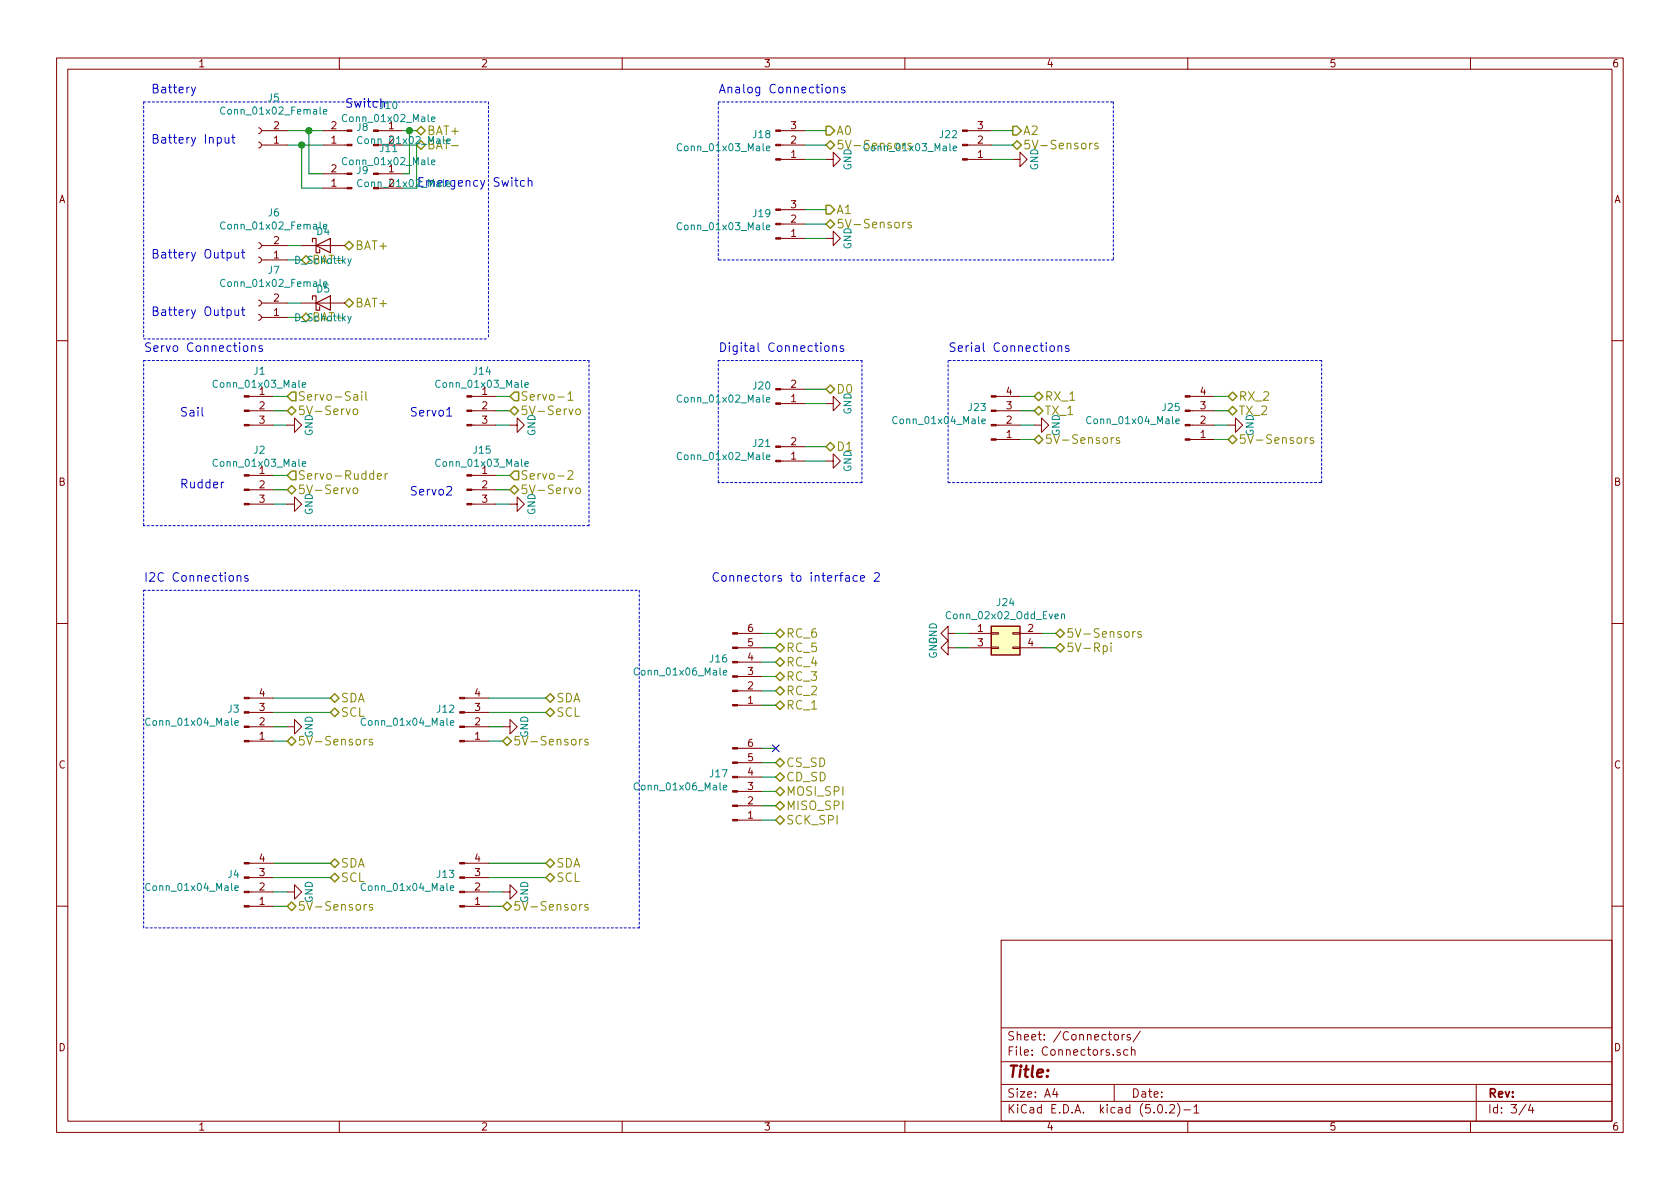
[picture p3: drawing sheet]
EESchema Schematic File Version 4
LIBS:Arduino Interface-cache
EELAYER 26 0
EELAYER END
$Descr A4 11693 8268
encoding utf-8
Sheet 3 4
Title ""
Date ""
Rev ""
Comp ""
Comment1 ""
Comment2 ""
Comment3 ""
Comment4 ""
$EndDescr
Text HLabel 2900 900  2    60   BiDi ~ 0
BAT+
Text HLabel 2900 1000 2    60   BiDi ~ 0
BAT-
Wire Wire Line
	2800 1000 2900 1000
Wire Wire Line
	2900 900  2850 900 
Text HLabel 2400 1700 2    60   BiDi ~ 0
BAT+
Text HLabel 2100 1800 2    60   BiDi ~ 0
BAT-
Wire Wire Line
	2100 1700 2000 1700
Wire Wire Line
	2100 1800 2000 1800
Text HLabel 2400 2100 2    60   BiDi ~ 0
BAT+
Text HLabel 2100 2200 2    60   BiDi ~ 0
BAT-
Wire Wire Line
	2100 2100 2000 2100
Wire Wire Line
	2100 2200 2000 2200
Text HLabel 2000 2750 2    60   Input ~ 0
Servo-Sail
Wire Wire Line
	1900 2750 2000 2750
Wire Wire Line
	2000 2850 1900 2850
Wire Wire Line
	1900 2950 2000 2950
$Comp
L power:GND #PWR08
U 1 1
P 2000 2950
F 0 "#PWR08" H 2000 2700 50  0001 C CNN
F 1 "GND" H 2000 2800 50  0000 C CNN
F 2 "" H 2000 2950 50  0001 C CNN
F 3 "" H 2000 2950 50  0001 C CNN
	1    2000 2950
	0    -1   -1   0   
$EndComp
Text HLabel 2000 2850 2    60   BiDi ~ 0
5V-Servo
Text HLabel 2000 3300 2    60   Input ~ 0
Servo-Rudder
Wire Wire Line
	1900 3300 2000 3300
Wire Wire Line
	2000 3400 1900 3400
Wire Wire Line
	1900 3500 2000 3500
$Comp
L power:GND #PWR09
U 1 1
P 2000 3500
F 0 "#PWR09" H 2000 3250 50  0001 C CNN
F 1 "GND" H 2000 3350 50  0000 C CNN
F 2 "" H 2000 3500 50  0001 C CNN
F 3 "" H 2000 3500 50  0001 C CNN
	1    2000 3500
	0    -1   -1   0   
$EndComp
Text HLabel 2000 3400 2    60   BiDi ~ 0
5V-Servo
Text HLabel 3550 2750 2    60   Input ~ 0
Servo-1
Wire Wire Line
	3450 2750 3550 2750
Wire Wire Line
	3550 2850 3450 2850
Wire Wire Line
	3450 2950 3550 2950
$Comp
L power:GND #PWR010
U 1 1
P 3550 2950
F 0 "#PWR010" H 3550 2700 50  0001 C CNN
F 1 "GND" H 3550 2800 50  0000 C CNN
F 2 "" H 3550 2950 50  0001 C CNN
F 3 "" H 3550 2950 50  0001 C CNN
	1    3550 2950
	0    -1   -1   0   
$EndComp
Text HLabel 3550 2850 2    60   BiDi ~ 0
5V-Servo
Text HLabel 3550 3300 2    60   Input ~ 0
Servo-2
Wire Wire Line
	3450 3300 3550 3300
Wire Wire Line
	3550 3400 3450 3400
Wire Wire Line
	3450 3500 3550 3500
$Comp
L power:GND #PWR011
U 1 1
P 3550 3500
F 0 "#PWR011" H 3550 3250 50  0001 C CNN
F 1 "GND" H 3550 3350 50  0000 C CNN
F 2 "" H 3550 3500 50  0001 C CNN
F 3 "" H 3550 3500 50  0001 C CNN
	1    3550 3500
	0    -1   -1   0   
$EndComp
Text HLabel 3550 3400 2    60   BiDi ~ 0
5V-Servo
Text Notes 1050 1000 0    60   ~ 0
Battery Input
Text Notes 1050 1800 0    60   ~ 0
Battery Output
Text Notes 1050 2200 0    60   ~ 0
Battery Output
Text Notes 1000 2450 0    60   ~ 0
Servo Connections
Wire Notes Line
	1000 2500 4100 2500
Wire Notes Line
	4100 2500 4100 3650
Wire Notes Line
	4100 3650 1000 3650
Wire Notes Line
	1000 3650 1000 2500
Text HLabel 2300 4850 2    60   BiDi ~ 0
SDA
Text HLabel 2300 4950 2    60   BiDi ~ 0
SCL
$Comp
L power:GND #PWR012
U 1 1
P 2000 5050
F 0 "#PWR012" H 2000 4800 50  0001 C CNN
F 1 "GND" H 2000 4900 50  0000 C CNN
F 2 "" H 2000 5050 50  0001 C CNN
F 3 "" H 2000 5050 50  0001 C CNN
	1    2000 5050
	0    -1   -1   0   
$EndComp
Wire Wire Line
	1900 4850 2300 4850
Wire Wire Line
	1900 4950 2300 4950
Wire Wire Line
	2000 5050 1900 5050
Wire Wire Line
	1900 5150 2000 5150
Text HLabel 2000 5150 2    60   BiDi ~ 0
5V-Sensors
Text HLabel 3800 4850 2    60   BiDi ~ 0
SDA
Text HLabel 3800 4950 2    60   BiDi ~ 0
SCL
$Comp
L power:GND #PWR013
U 1 1
P 3500 5050
F 0 "#PWR013" H 3500 4800 50  0001 C CNN
F 1 "GND" H 3500 4900 50  0000 C CNN
F 2 "" H 3500 5050 50  0001 C CNN
F 3 "" H 3500 5050 50  0001 C CNN
	1    3500 5050
	0    -1   -1   0   
$EndComp
Wire Wire Line
	3400 4850 3800 4850
Wire Wire Line
	3400 4950 3800 4950
Wire Wire Line
	3500 5050 3400 5050
Wire Wire Line
	3400 5150 3500 5150
Text HLabel 3500 5150 2    60   BiDi ~ 0
5V-Sensors
Text HLabel 2300 6000 2    60   BiDi ~ 0
SDA
Text HLabel 2300 6100 2    60   BiDi ~ 0
SCL
$Comp
L power:GND #PWR014
U 1 1
P 2000 6200
F 0 "#PWR014" H 2000 5950 50  0001 C CNN
F 1 "GND" H 2000 6050 50  0000 C CNN
F 2 "" H 2000 6200 50  0001 C CNN
F 3 "" H 2000 6200 50  0001 C CNN
	1    2000 6200
	0    -1   -1   0   
$EndComp
Wire Wire Line
	1900 6000 2300 6000
Wire Wire Line
	1900 6100 2300 6100
Wire Wire Line
	2000 6200 1900 6200
Wire Wire Line
	1900 6300 2000 6300
Text HLabel 2000 6300 2    60   BiDi ~ 0
5V-Sensors
Text HLabel 3800 6000 2    60   BiDi ~ 0
SDA
Text HLabel 3800 6100 2    60   BiDi ~ 0
SCL
$Comp
L power:GND #PWR015
U 1 1
P 3500 6200
F 0 "#PWR015" H 3500 5950 50  0001 C CNN
F 1 "GND" H 3500 6050 50  0000 C CNN
F 2 "" H 3500 6200 50  0001 C CNN
F 3 "" H 3500 6200 50  0001 C CNN
	1    3500 6200
	0    -1   -1   0   
$EndComp
Wire Wire Line
	3400 6000 3800 6000
Wire Wire Line
	3400 6100 3800 6100
Wire Wire Line
	3500 6200 3400 6200
Wire Wire Line
	3400 6300 3500 6300
Text HLabel 3500 6300 2    60   BiDi ~ 0
5V-Sensors
Wire Notes Line
	1000 4100 4450 4100
Wire Notes Line
	4450 4100 4450 6450
Wire Notes Line
	4450 6450 1000 6450
Wire Notes Line
	1000 6450 1000 4100
Text Notes 1000 4050 0    60   ~ 0
I2C Connections
Text Notes 1250 2900 0    60   ~ 0
Sail
Text Notes 1250 3400 0    60   ~ 0
Rudder
Text Notes 2850 2900 0    60   ~ 0
Servo1
Text Notes 2850 3450 0    60   ~ 0
Servo2
Text HLabel 5750 900  2    60   Output ~ 0
A0
Text HLabel 5750 1000 2    60   BiDi ~ 0
5V-Sensors
$Comp
L power:GND #PWR016
U 1 1
P 5750 1100
F 0 "#PWR016" H 5750 850 50  0001 C CNN
F 1 "GND" H 5750 950 50  0000 C CNN
F 2 "" H 5750 1100 50  0001 C CNN
F 3 "" H 5750 1100 50  0001 C CNN
	1    5750 1100
	0    -1   -1   0   
$EndComp
Wire Wire Line
	5750 900  5600 900 
Wire Wire Line
	5600 1000 5750 1000
Wire Wire Line
	5750 1100 5600 1100
Text HLabel 5750 1450 2    60   Output ~ 0
A1
Text HLabel 5750 1550 2    60   BiDi ~ 0
5V-Sensors
$Comp
L power:GND #PWR017
U 1 1
P 5750 1650
F 0 "#PWR017" H 5750 1400 50  0001 C CNN
F 1 "GND" H 5750 1500 50  0000 C CNN
F 2 "" H 5750 1650 50  0001 C CNN
F 3 "" H 5750 1650 50  0001 C CNN
	1    5750 1650
	0    -1   -1   0   
$EndComp
Wire Wire Line
	5750 1450 5600 1450
Wire Wire Line
	5600 1550 5750 1550
Wire Wire Line
	5750 1650 5600 1650
Text HLabel 7050 900  2    60   Output ~ 0
A2
Text HLabel 7050 1000 2    60   BiDi ~ 0
5V-Sensors
$Comp
L power:GND #PWR018
U 1 1
P 7050 1100
F 0 "#PWR018" H 7050 850 50  0001 C CNN
F 1 "GND" H 7050 950 50  0000 C CNN
F 2 "" H 7050 1100 50  0001 C CNN
F 3 "" H 7050 1100 50  0001 C CNN
	1    7050 1100
	0    -1   -1   0   
$EndComp
Wire Wire Line
	7050 900  6900 900 
Wire Wire Line
	6900 1000 7050 1000
Wire Wire Line
	7050 1100 6900 1100
Wire Notes Line
	5000 700  7750 700 
Wire Notes Line
	7750 700  7750 1800
Wire Notes Line
	7750 1800 5000 1800
Wire Notes Line
	5000 1800 5000 700 
Text Notes 5000 650  0    60   ~ 0
Analog Connections
Wire Notes Line
	1000 700  3400 700 
Wire Notes Line
	3400 700  3400 2350
Wire Notes Line
	1000 700  1000 2350
Text Notes 1050 650  0    60   ~ 0
Battery
Text HLabel 5750 2700 2    60   BiDi ~ 0
D0
$Comp
L power:GND #PWR019
U 1 1
P 5750 2800
F 0 "#PWR019" H 5750 2550 50  0001 C CNN
F 1 "GND" H 5750 2650 50  0000 C CNN
F 2 "" H 5750 2800 50  0001 C CNN
F 3 "" H 5750 2800 50  0001 C CNN
	1    5750 2800
	0    -1   -1   0   
$EndComp
Wire Wire Line
	5750 2700 5600 2700
Wire Wire Line
	5600 2800 5750 2800
Text HLabel 5750 3100 2    60   BiDi ~ 0
D1
$Comp
L power:GND #PWR020
U 1 1
P 5750 3200
F 0 "#PWR020" H 5750 2950 50  0001 C CNN
F 1 "GND" H 5750 3050 50  0000 C CNN
F 2 "" H 5750 3200 50  0001 C CNN
F 3 "" H 5750 3200 50  0001 C CNN
	1    5750 3200
	0    -1   -1   0   
$EndComp
Wire Wire Line
	5750 3100 5600 3100
Wire Wire Line
	5600 3200 5750 3200
Wire Notes Line
	5000 2500 6000 2500
Wire Notes Line
	6000 2500 6000 3350
Wire Notes Line
	6000 3350 5000 3350
Wire Notes Line
	5000 3350 5000 2500
Text Notes 5000 2450 0    60   ~ 0
Digital Connections
$Comp
L power:GND #PWR021
U 1 1
P 7200 2950
F 0 "#PWR021" H 7200 2700 50  0001 C CNN
F 1 "GND" H 7200 2800 50  0000 C CNN
F 2 "" H 7200 2950 50  0001 C CNN
F 3 "" H 7200 2950 50  0001 C CNN
	1    7200 2950
	0    -1   -1   0   
$EndComp
Text HLabel 7200 3050 2    60   BiDi ~ 0
5V-Sensors
Text HLabel 7200 2850 2    60   BiDi ~ 0
TX_1
Text HLabel 7200 2750 2    60   BiDi ~ 0
RX_1
Wire Wire Line
	7200 2750 7100 2750
Wire Wire Line
	7100 2850 7200 2850
Wire Wire Line
	7200 2950 7100 2950
Wire Wire Line
	7100 3050 7200 3050
$Comp
L power:GND #PWR022
U 1 1
P 8550 2950
F 0 "#PWR022" H 8550 2700 50  0001 C CNN
F 1 "GND" H 8550 2800 50  0000 C CNN
F 2 "" H 8550 2950 50  0001 C CNN
F 3 "" H 8550 2950 50  0001 C CNN
	1    8550 2950
	0    -1   -1   0   
$EndComp
Text HLabel 8550 3050 2    60   BiDi ~ 0
5V-Sensors
Text HLabel 8550 2850 2    60   BiDi ~ 0
TX_2
Text HLabel 8550 2750 2    60   BiDi ~ 0
RX_2
Wire Wire Line
	8550 2750 8450 2750
Wire Wire Line
	8450 2850 8550 2850
Wire Wire Line
	8550 2950 8450 2950
Wire Wire Line
	8450 3050 8550 3050
Wire Notes Line
	6600 2500 6600 3350
Wire Notes Line
	6600 3350 9200 3350
Wire Notes Line
	9200 3350 9200 2500
Wire Notes Line
	9200 2500 6600 2500
Text Notes 6600 2450 0    60   ~ 0
Serial Connections
Wire Wire Line
	2250 900  2150 900 
Wire Wire Line
	2000 1000 2100 1000
Text Notes 2400 750  0    60   ~ 0
Switch
Wire Wire Line
	2150 900  2150 1200
Wire Wire Line
	2150 1200 2250 1200
Connection ~ 2150 900 
Wire Wire Line
	2100 1000 2100 1300
Wire Wire Line
	2100 1300 2250 1300
Connection ~ 2100 1000
Wire Wire Line
	2850 900  2850 1200
Wire Wire Line
	2850 1200 2800 1200
Connection ~ 2850 900 
Wire Wire Line
	2800 1300 2900 1300
Wire Wire Line
	2900 1300 2900 1000
Text Notes 2900 1300 0    60   ~ 0
Emergency Switch
Text Notes 4950 4050 0    60   ~ 0
Connectors to interface 2
Text HLabel 5400 4900 2    60   BiDi ~ 0
RC_1
Text HLabel 5400 4800 2    60   BiDi ~ 0
RC_2
Text HLabel 5400 4700 2    60   BiDi ~ 0
RC_3
Text HLabel 5400 4600 2    60   BiDi ~ 0
RC_4
Text HLabel 5400 4500 2    60   BiDi ~ 0
RC_5
Text HLabel 5400 4400 2    60   BiDi ~ 0
RC_6
Wire Wire Line
	5400 4400 5300 4400
Wire Wire Line
	5300 4500 5400 4500
Wire Wire Line
	5400 4600 5300 4600
Wire Wire Line
	5300 4700 5400 4700
Wire Wire Line
	5400 4800 5300 4800
Wire Wire Line
	5300 4900 5400 4900
Text HLabel 5400 5700 2    60   BiDi ~ 0
SCK_SPI
Text HLabel 5400 5600 2    60   BiDi ~ 0
MISO_SPI
Text HLabel 5400 5500 2    60   BiDi ~ 0
MOSI_SPI
Text HLabel 5400 5400 2    60   BiDi ~ 0
CD_SD
Text HLabel 5400 5300 2    60   BiDi ~ 0
CS_SD
Wire Wire Line
	5400 5200 5300 5200
Wire Wire Line
	5300 5300 5400 5300
Wire Wire Line
	5400 5400 5300 5400
Wire Wire Line
	5300 5500 5400 5500
Wire Wire Line
	5400 5600 5300 5600
Wire Wire Line
	5300 5700 5400 5700
Text HLabel 7350 4400 2    60   BiDi ~ 0
5V-Sensors
Text HLabel 7350 4500 2    60   BiDi ~ 0
5V-Rpi
$Comp
L power:GND #PWR023
U 1 1
P 6650 4400
F 0 "#PWR023" H 6650 4150 50  0001 C CNN
F 1 "GND" H 6650 4250 50  0000 C CNN
F 2 "" H 6650 4400 50  0001 C CNN
F 3 "" H 6650 4400 50  0001 C CNN
	1    6650 4400
	0    1    1    0   
$EndComp
$Comp
L power:GND #PWR024
U 1 1
P 6650 4500
F 0 "#PWR024" H 6650 4250 50  0001 C CNN
F 1 "GND" H 6650 4350 50  0000 C CNN
F 2 "" H 6650 4500 50  0001 C CNN
F 3 "" H 6650 4500 50  0001 C CNN
	1    6650 4500
	0    1    1    0   
$EndComp
Wire Wire Line
	7350 4400 7250 4400
Wire Wire Line
	7250 4500 7350 4500
Wire Wire Line
	6750 4400 6650 4400
Wire Wire Line
	6650 4500 6750 4500
NoConn ~ 5400 5200
$Comp
L Device:D_Schottky D4
U 1 1
P 2250 1700
F 0 "D4" H 2250 1800 50  0000 C CNN
F 1 "D_Schottky" H 2250 1600 50  0000 C CNN
F 2 "Diode_THT:D_5W_P10.16mm_Horizontal" H 2250 1700 50  0001 C CNN
F 3 "" H 2250 1700 50  0001 C CNN
	1    2250 1700
	1    0    0    -1  
$EndComp
Wire Notes Line
	1000 2350 3400 2350
$Comp
L Device:D_Schottky D5
U 1 1
P 2250 2100
F 0 "D5" H 2250 2200 50  0000 C CNN
F 1 "D_Schottky" H 2250 2000 50  0000 C CNN
F 2 "Diode_THT:D_5W_P10.16mm_Horizontal" H 2250 2100 50  0001 C CNN
F 3 "" H 2250 2100 50  0001 C CNN
	1    2250 2100
	1    0    0    -1  
$EndComp
Wire Wire Line
	2150 900  2000 900 
Wire Wire Line
	2100 1000 2250 1000
Wire Wire Line
	2850 900  2800 900 
$Comp
L Connector:Conn_01x03_Male J14
U 1 1
P 3250 2850
F 0 "J14" H 3356 3128 50  0000 C CNN
F 1 "Conn_01x03_Male" H 3356 3037 50  0000 C CNN
F 2 "Connector_PinHeader_2.54mm:PinHeader_1x03_P2.54mm_Horizontal" H 3250 2850 50  0001 C CNN
F 3 "~" H 3250 2850 50  0001 C CNN
	1    3250 2850
	1    0    0    -1  
$EndComp
$Comp
L Connector:Conn_01x03_Male J15
U 1 1
P 3250 3400
F 0 "J15" H 3356 3678 50  0000 C CNN
F 1 "Conn_01x03_Male" H 3356 3587 50  0000 C CNN
F 2 "Connector_PinHeader_2.54mm:PinHeader_1x03_P2.54mm_Horizontal" H 3250 3400 50  0001 C CNN
F 3 "~" H 3250 3400 50  0001 C CNN
	1    3250 3400
	1    0    0    -1  
$EndComp
$Comp
L Connector:Conn_01x03_Male J2
U 1 1
P 1700 3400
F 0 "J2" H 1806 3678 50  0000 C CNN
F 1 "Conn_01x03_Male" H 1806 3587 50  0000 C CNN
F 2 "Connector_PinHeader_2.54mm:PinHeader_1x03_P2.54mm_Horizontal" H 1700 3400 50  0001 C CNN
F 3 "~" H 1700 3400 50  0001 C CNN
	1    1700 3400
	1    0    0    -1  
$EndComp
$Comp
L Connector:Conn_01x03_Male J1
U 1 1
P 1700 2850
F 0 "J1" H 1806 3128 50  0000 C CNN
F 1 "Conn_01x03_Male" H 1806 3037 50  0000 C CNN
F 2 "Connector_PinHeader_2.54mm:PinHeader_1x03_P2.54mm_Horizontal" H 1700 2850 50  0001 C CNN
F 3 "~" H 1700 2850 50  0001 C CNN
	1    1700 2850
	1    0    0    -1  
$EndComp
$Comp
L Connector:Conn_01x03_Male J18
U 1 1
P 5400 1000
F 0 "J18" H 5372 930 50  0000 R CNN
F 1 "Conn_01x03_Male" H 5372 1021 50  0000 R CNN
F 2 "Connector_JST:JST_PH_S3B-PH-K_1x03_P2.00mm_Horizontal" H 5400 1000 50  0001 C CNN
F 3 "~" H 5400 1000 50  0001 C CNN
	1    5400 1000
	1    0    0    1   
$EndComp
$Comp
L Connector:Conn_01x03_Male J19
U 1 1
P 5400 1550
F 0 "J19" H 5372 1480 50  0000 R CNN
F 1 "Conn_01x03_Male" H 5372 1571 50  0000 R CNN
F 2 "Connector_JST:JST_PH_S3B-PH-K_1x03_P2.00mm_Horizontal" H 5400 1550 50  0001 C CNN
F 3 "~" H 5400 1550 50  0001 C CNN
	1    5400 1550
	1    0    0    1   
$EndComp
$Comp
L Connector:Conn_01x03_Male J22
U 1 1
P 6700 1000
F 0 "J22" H 6672 930 50  0000 R CNN
F 1 "Conn_01x03_Male" H 6672 1021 50  0000 R CNN
F 2 "Connector_JST:JST_PH_S3B-PH-K_1x03_P2.00mm_Horizontal" H 6700 1000 50  0001 C CNN
F 3 "~" H 6700 1000 50  0001 C CNN
	1    6700 1000
	1    0    0    1   
$EndComp
$Comp
L Connector:Conn_01x02_Female J5
U 1 1
P 1800 1000
F 0 "J5" H 1694 675 50  0000 C CNN
F 1 "Conn_01x02_Female" H 1694 766 50  0000 C CNN
F 2 "Sailboat:BAT-CONN" H 1800 1000 50  0001 C CNN
F 3 "~" H 1800 1000 50  0001 C CNN
	1    1800 1000
	-1   0    0    1   
$EndComp
$Comp
L Connector:Conn_01x02_Female J6
U 1 1
P 1800 1800
F 0 "J6" H 1694 1475 50  0000 C CNN
F 1 "Conn_01x02_Female" H 1694 1566 50  0000 C CNN
F 2 "Sailboat:BAT-CONN" H 1800 1800 50  0001 C CNN
F 3 "~" H 1800 1800 50  0001 C CNN
	1    1800 1800
	-1   0    0    1   
$EndComp
$Comp
L Connector:Conn_01x02_Female J7
U 1 1
P 1800 2200
F 0 "J7" H 1694 1875 50  0000 C CNN
F 1 "Conn_01x02_Female" H 1694 1966 50  0000 C CNN
F 2 "Sailboat:BAT-CONN" H 1800 2200 50  0001 C CNN
F 3 "~" H 1800 2200 50  0001 C CNN
	1    1800 2200
	-1   0    0    1   
$EndComp
$Comp
L Connector:Conn_01x02_Male J20
U 1 1
P 5400 2800
F 0 "J20" H 5372 2680 50  0000 R CNN
F 1 "Conn_01x02_Male" H 5372 2771 50  0000 R CNN
F 2 "Connector_JST:JST_PH_S2B-PH-K_1x02_P2.00mm_Horizontal" H 5400 2800 50  0001 C CNN
F 3 "~" H 5400 2800 50  0001 C CNN
	1    5400 2800
	1    0    0    1   
$EndComp
$Comp
L Connector:Conn_01x04_Male J12
U 1 1
P 3200 5050
F 0 "J12" H 3172 4930 50  0000 R CNN
F 1 "Conn_01x04_Male" H 3172 5021 50  0000 R CNN
F 2 "Connector_JST:JST_PH_S4B-PH-K_1x04_P2.00mm_Horizontal" H 3200 5050 50  0001 C CNN
F 3 "~" H 3200 5050 50  0001 C CNN
	1    3200 5050
	1    0    0    1   
$EndComp
$Comp
L Connector:Conn_01x04_Male J13
U 1 1
P 3200 6200
F 0 "J13" H 3172 6080 50  0000 R CNN
F 1 "Conn_01x04_Male" H 3172 6171 50  0000 R CNN
F 2 "Connector_JST:JST_PH_S4B-PH-K_1x04_P2.00mm_Horizontal" H 3200 6200 50  0001 C CNN
F 3 "~" H 3200 6200 50  0001 C CNN
	1    3200 6200
	1    0    0    1   
$EndComp
$Comp
L Connector:Conn_01x04_Male J4
U 1 1
P 1700 6200
F 0 "J4" H 1672 6080 50  0000 R CNN
F 1 "Conn_01x04_Male" H 1672 6171 50  0000 R CNN
F 2 "Connector_JST:JST_PH_S4B-PH-K_1x04_P2.00mm_Horizontal" H 1700 6200 50  0001 C CNN
F 3 "~" H 1700 6200 50  0001 C CNN
	1    1700 6200
	1    0    0    1   
$EndComp
$Comp
L Connector:Conn_01x04_Male J3
U 1 1
P 1700 5050
F 0 "J3" H 1672 4930 50  0000 R CNN
F 1 "Conn_01x04_Male" H 1672 5021 50  0000 R CNN
F 2 "Connector_JST:JST_PH_S4B-PH-K_1x04_P2.00mm_Horizontal" H 1700 5050 50  0001 C CNN
F 3 "~" H 1700 5050 50  0001 C CNN
	1    1700 5050
	1    0    0    1   
$EndComp
$Comp
L Connector_Generic:Conn_02x02_Odd_Even J24
U 1 1
P 6950 4400
F 0 "J24" H 7000 4617 50  0000 C CNN
F 1 "Conn_02x02_Odd_Even" H 7000 4526 50  0000 C CNN
F 2 "Connector_PinHeader_2.54mm:PinHeader_2x02_P2.54mm_Vertical" H 6950 4400 50  0001 C CNN
F 3 "~" H 6950 4400 50  0001 C CNN
	1    6950 4400
	1    0    0    -1  
$EndComp
$Comp
L Connector:Conn_01x04_Male J23
U 1 1
P 6900 2950
F 0 "J23" H 6872 2830 50  0000 R CNN
F 1 "Conn_01x04_Male" H 6872 2921 50  0000 R CNN
F 2 "Connector_JST:JST_PH_S4B-PH-K_1x04_P2.00mm_Horizontal" H 6900 2950 50  0001 C CNN
F 3 "~" H 6900 2950 50  0001 C CNN
	1    6900 2950
	1    0    0    1   
$EndComp
$Comp
L Connector:Conn_01x04_Male J25
U 1 1
P 8250 2950
F 0 "J25" H 8222 2830 50  0000 R CNN
F 1 "Conn_01x04_Male" H 8222 2921 50  0000 R CNN
F 2 "Connector_JST:JST_PH_S4B-PH-K_1x04_P2.00mm_Horizontal" H 8250 2950 50  0001 C CNN
F 3 "~" H 8250 2950 50  0001 C CNN
	1    8250 2950
	1    0    0    1   
$EndComp
$Comp
L Connector:Conn_01x02_Male J21
U 1 1
P 5400 3200
F 0 "J21" H 5372 3080 50  0000 R CNN
F 1 "Conn_01x02_Male" H 5372 3171 50  0000 R CNN
F 2 "Connector_JST:JST_PH_S2B-PH-K_1x02_P2.00mm_Horizontal" H 5400 3200 50  0001 C CNN
F 3 "~" H 5400 3200 50  0001 C CNN
	1    5400 3200
	1    0    0    1   
$EndComp
$Comp
L Connector:Conn_01x06_Male J16
U 1 1
P 5100 4700
F 0 "J16" H 5072 4580 50  0000 R CNN
F 1 "Conn_01x06_Male" H 5072 4671 50  0000 R CNN
F 2 "Connector_PinHeader_2.54mm:PinHeader_1x06_P2.54mm_Vertical" H 5100 4700 50  0001 C CNN
F 3 "~" H 5100 4700 50  0001 C CNN
	1    5100 4700
	1    0    0    1   
$EndComp
$Comp
L Connector:Conn_01x06_Male J17
U 1 1
P 5100 5500
F 0 "J17" H 5072 5380 50  0000 R CNN
F 1 "Conn_01x06_Male" H 5072 5471 50  0000 R CNN
F 2 "Connector_PinHeader_2.54mm:PinHeader_1x06_P2.54mm_Vertical" H 5100 5500 50  0001 C CNN
F 3 "~" H 5100 5500 50  0001 C CNN
	1    5100 5500
	1    0    0    1   
$EndComp
$Comp
L Connector:Conn_01x02_Male J10
U 1 1
P 2600 900
F 0 "J10" H 2706 1078 50  0000 C CNN
F 1 "Conn_01x02_Male" H 2706 987 50  0000 C CNN
F 2 "Connector_JST:JST_PH_S2B-PH-K_1x02_P2.00mm_Horizontal" H 2600 900 50  0001 C CNN
F 3 "~" H 2600 900 50  0001 C CNN
	1    2600 900 
	1    0    0    -1  
$EndComp
$Comp
L Connector:Conn_01x02_Male J8
U 1 1
P 2450 1000
F 0 "J8" H 2423 880 50  0000 R CNN
F 1 "Conn_01x02_Male" H 2423 971 50  0000 R CNN
F 2 "Connector_JST:JST_PH_S2B-PH-K_1x02_P2.00mm_Horizontal" H 2450 1000 50  0001 C CNN
F 3 "~" H 2450 1000 50  0001 C CNN
	1    2450 1000
	-1   0    0    1   
$EndComp
$Comp
L Connector:Conn_01x02_Male J9
U 1 1
P 2450 1300
F 0 "J9" H 2423 1180 50  0000 R CNN
F 1 "Conn_01x02_Male" H 2423 1271 50  0000 R CNN
F 2 "Connector_PinHeader_2.54mm:PinHeader_1x02_P2.54mm_Vertical" H 2450 1300 50  0001 C CNN
F 3 "~" H 2450 1300 50  0001 C CNN
	1    2450 1300
	-1   0    0    1   
$EndComp
$Comp
L Connector:Conn_01x02_Male J11
U 1 1
P 2600 1200
F 0 "J11" H 2706 1378 50  0000 C CNN
F 1 "Conn_01x02_Male" H 2706 1287 50  0000 C CNN
F 2 "Connector_PinHeader_2.54mm:PinHeader_1x02_P2.54mm_Vertical" H 2600 1200 50  0001 C CNN
F 3 "~" H 2600 1200 50  0001 C CNN
	1    2600 1200
	1    0    0    -1  
$EndComp
$EndSCHEMATC
